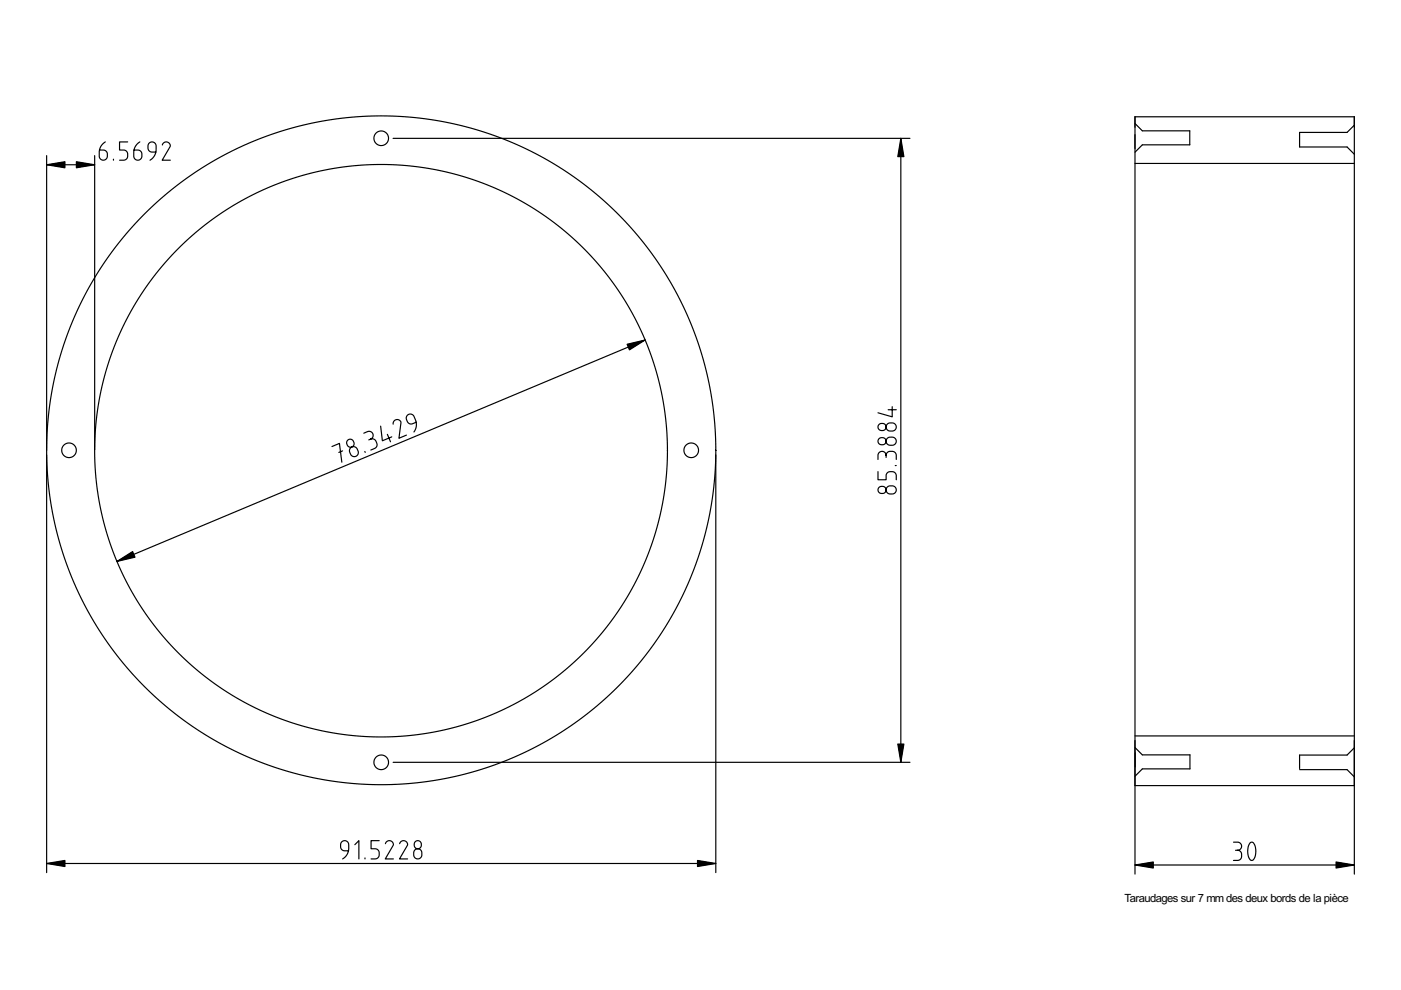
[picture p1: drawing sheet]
<svg xmlns="http://www.w3.org/2000/svg" width="297mm" height="210mm" viewBox="0 0 297 210" stroke-linecap="round" stroke-linejoin="round" font-family="sans-serif">
<g fill="none" stroke="#000" stroke-width=".25">
<path d="M9.9 33v62.5M9.9 34.9h10.2M20.1 33v62.3M22.3 30.1a2.6 2.6 0 0 0-1.3 2.2v.8a.86 .86 0 0 0 .9 .9 .86 .86 0 0 0 .9-.9v-.4a.86 .86 0 0 0-.9-.9h-.8M24.1 33.7v.3M27.1 30.1h-1.8v1.7h.9a.86 .86 0 0 1 .9 .9v.4a.86 .86 0 0 1-.9 .9h-.9M29.7 30.1a2.6 2.6 0 0 0-1.3 2.2v.8a.86 .86 0 0 0 .8 .9 .86 .86 0 0 0 .9-.9v-.4a.86 .86 0 0 0-.9-.9h-.8M33 32.2h-.8a.86 .86 0 0 1-.8-.8v-.4a.86 .86 0 0 1 .8-.9 .86 .86 0 0 1 .9 .9v.7a2.58 2.58 0 0 1-1.3 2.3M34.4 30.7a.84 .84 0 0 1 1-.6 .84 .84 0 0 1 .7 1l-1.7 2.9h1.7M83.3 29.3h109.6M191 29.3v132.3M240.6 34.7h46.5"/>
<path d="M240.6 26.2l1.6 1.5h10.1v3h-10.1l-1.6 1.6M287.2 26.5l-1.6 1.6h-10.1v3.1h10.1l1.6 1.5M136.8 72.1l-112 46.9M9.9 96.4v88.6M70.4 94.7l1.6-.7 .5 4M72.6 95.6l-.8 .3M73.7 93.3a.75 .75 0 0 1 1.2 .3l.1 .2a.75 .75 0 0 1-.4 1 .75 .75 0 0 1-1-.4l-.1-.6zM74.3 95a.86 .86 0 0 1 1.4 .2l.2 .4a.86 .86 0 0 1-.4 1.2 .86 .86 0 0 1-1.2-.5l-.2-.7zM77.1 91.8l.8-.3a.86 .86 0 0 1 1.1 .5 .86 .86 0 0 1-.4 1.1 .86 .86 0 0 1 1.1 .5l.2 .4a.86 .86 0 0 1-.5 1.1l-.8 .3M77.4 95.7v.2M78.6 93.1l-.4 .2M80.7 90.3l.4 3.2 2-.9"/>
<path d="M82.1 92.1l.7 1.6M83.4 89.9a.84 .84 0 0 1 .6-.9 .84 .84 0 0 1 1 .6l-.4 3.3 1.6-.6M88.2 89.5l-.7 .3a.86 .86 0 0 1-1.1-.4l-.2-.4a.86 .86 0 0 1 .5-1.1 .86 .86 0 0 1 1.1 .4l.3 .7a2.58 2.58 0 0 1-.3 2.6M141.5 95.6h.1M151.8 95.5h.1M151.8 96.4v88.6M186.2 97.4v-.8a.86 .86 0 0 1 .8-.9 .86 .86 0 0 1 .9 .9 .86 .86 0 0 1 .8-.9h.5a.86 .86 0 0 1 .8 .9v.8M186.4 93l.7-.2a.75 .75 0 0 1 .8 .7 .75 .75 0 0 1-.8 .8h-.2a.75 .75 0 0 1-.7-.5 .75 .75 0 0 1 .2-.8zM186.4 90l.7-.2a.75 .75 0 0 1 .8 .7 .75 .75 0 0 1-.8 .8h-.2a.75 .75 0 0 1-.7-.5 .75 .75 0 0 1 .2-.8zM187.9 96.6v.4M188.1 92.9l.5-.2h.6a.86 .86 0 0 1 .8 .8 .86 .86 0 0 1-.8 .9h-.5a.86 .86 0 0 1-.8-.5 .86 .86 0 0 1 .2-1zM188.1 89.9l.5-.2h.6a.86 .86 0 0 1 .8 .8 .86 .86 0 0 1-.8 .9h-.5a.86 .86 0 0 1-.8-.5 .86 .86 0 0 1 .2-1z"/>
<path d="M188.3 86.9h1.7M189.2 86.2v2.2l-3-.9M189.8 98.7h.2M186.2 100v1.7h1.7v-.8a.86 .86 0 0 1 .8-.9h.5a.86 .86 0 0 1 .8 .9v.8M186.4 103.3l.7-.2a.75 .75 0 0 1 .8 .8 .75 .75 0 0 1-.8 .7h-.2a.75 .75 0 0 1-.7-.4 .75 .75 0 0 1 .2-.9zM188.1 103.3l.5-.3h.6a.86 .86 0 0 1 .8 .9 .86 .86 0 0 1-.8 .8h-.5a.86 .86 0 0 1-.8-.5 .86 .86 0 0 1 .2-.9zM240.6 156h46.5M240.6 158.5l1.6 1.6h10.1v2.9h-10.1l-1.6 1.6M240.7 159.6v3M287.2 158.5l-1.6 1.6h-10.1v2.8M75.2 179.1l.9-.9v3.9M80.4 178.2h-1.7v1.8h.8a.86 .86 0 0 1 .9 .8v.5a.86 .86 0 0 1-.9 .8h-.8"/>
<path d="M81.7 178.9a.84 .84 0 0 1 1-.7 .84 .84 0 0 1 .7 1.1l-1.7 2.8h1.7M83.3 161.6h109.6M84.7 178.9a.84 .84 0 0 1 1-.7 .84 .84 0 0 1 .7 1.1l-1.7 2.8h1.7M88 178.5a.75 .75 0 0 1 .9-.2 .75 .75 0 0 1 .4 .7v.2a.75 .75 0 0 1-.7 .8 .75 .75 0 0 1-.8-.8zM240.6 166.6h46.5M261.5 178.6h.9a.86 .86 0 0 1 .8 .8 .86 .86 0 0 1-.8 .9 .86 .86 0 0 1 .8 .8v.5a.86 .86 0 0 1-.8 .8h-.9M265.1 178.7l.3-.1a1 1 0 0 1 .8 1 2.64 2.64 0 0 1-.7 2.8h-.1a1 1 0 0 1-.8-1 3.2 3.2 0 0 1 .5-2.7zM275.5 163.2h10.1l1.6 1.5M9.9 183.1h141.9M73.9 180.4h-.8a.86 .86 0 0 1-.9-.9v-.4a.86 .86 0 0 1 .9-.9 .86 .86 0 0 1 .8 .9v.8a2.58 2.58 0 0 1-1.3 2.2M77.4 181.9v.2M88 180.2a.86 .86 0 0 1 .9-.2 .86 .86 0 0 1 .5 .8v.5a.86 .86 0 0 1-.8 .8 .86 .86 0 0 1-.9-.8v-.6z"/>
<path d="M240.6 185.3v-160.5h46.5v160.5M240.6 183.4h46.5M262 180.3h.4"/>
<circle cx="80.8" cy="29.3" r="1.55"/>
<circle cx="14.6" cy="95.5" r="1.55"/>
<circle cx="80.8" cy="95.6" r="60.7"/>
<circle cx="80.8" cy="95.5" r="70.9"/>
<circle cx="146.6" cy="95.5" r="1.55"/>
<circle cx="80.8" cy="161.6" r="1.55"/>
</g>
<path d="M9.9 34.9l3.9-.6v1.3zM16.2 34.3l3.9 .6-3.9 .7zM191 29.3l.6 3.9h-1.3zM133 73l3.8-.9-3.3 2.1zM24.8 119l3.3-2.1 .5 1.2zM190.3 157.8h1.3l-.6 3.8zM9.9 183.1l3.9-.7v1.3zM147.9 182.4l3.9 .7-3.9 .6zM240.6 183.4l3.9-.6v1.2zM283.3 182.8l3.8 .6-3.8 .6z" fill="#000"/>
<path d="M9.9 34.9l3.9-.6v1.3zM16.2 34.3l3.9 .6-3.9 .7zM191 29.3l.6 3.9h-1.3zM133 73l3.8-.9-3.3 2.1zM24.8 119l3.3-2.1 .5 1.2zM190.3 157.8h1.3l-.6 3.8zM9.9 183.1l3.9-.7v1.3zM147.9 182.4l3.9 .7-3.9 .6zM240.6 183.4l3.9-.6v1.2zM283.3 182.8l3.8 .6-3.8 .6z" fill="#000" stroke="#000" stroke-width=".25"/>
<text font-size="2.2" x="238.4" y="191.3">Taraudages sur 7 mm des deux bords de la pièce</text>
</svg>
